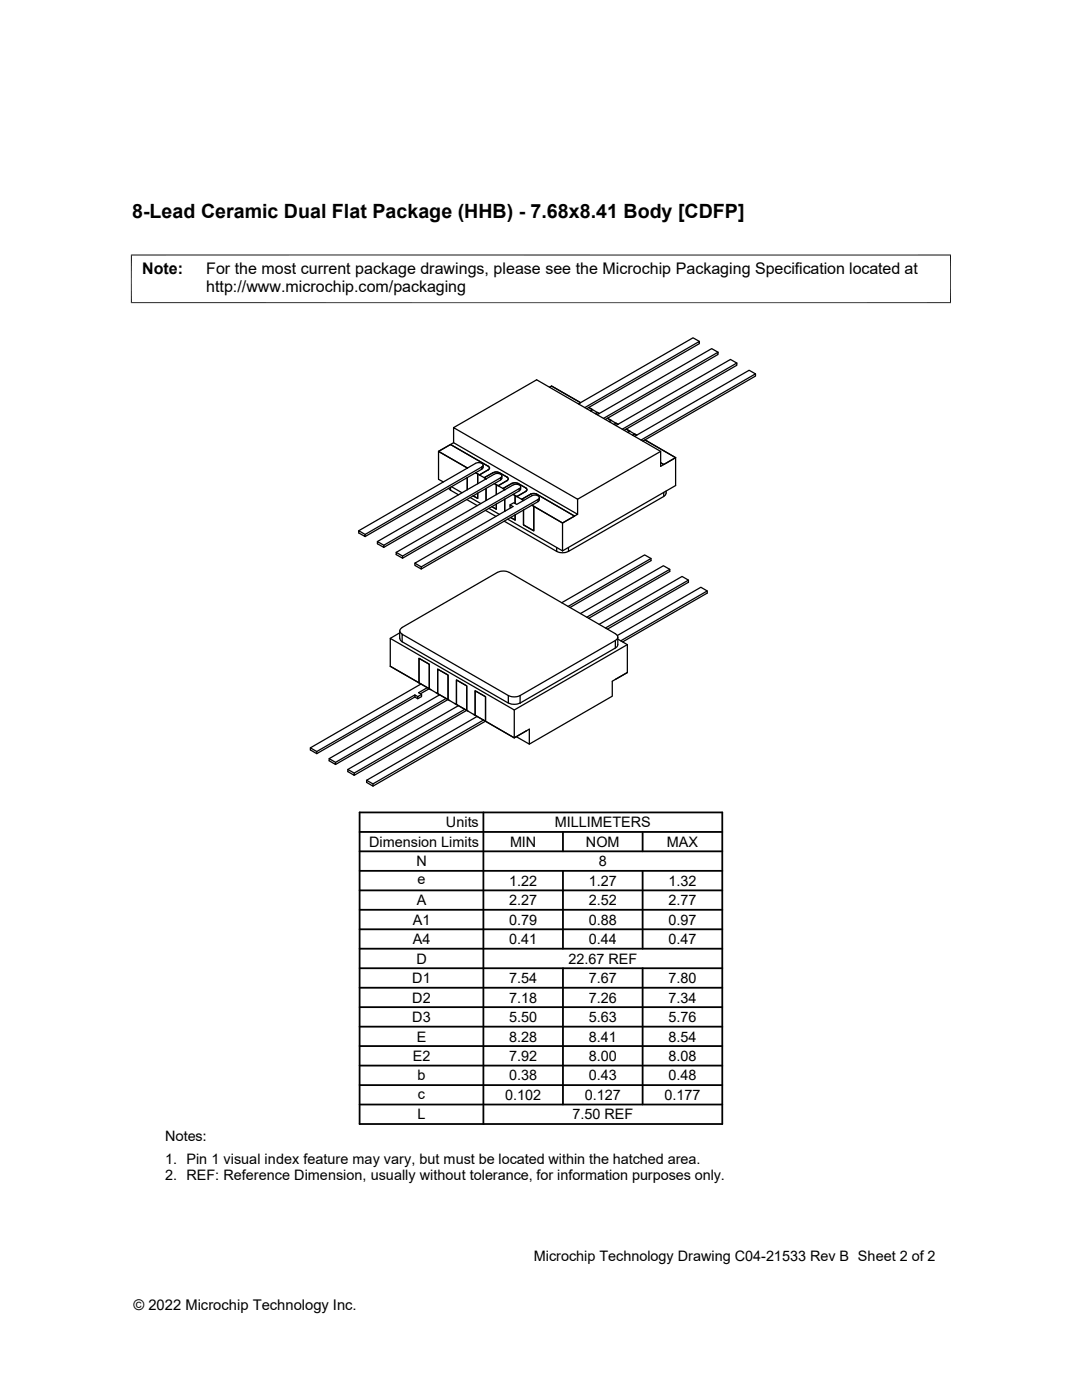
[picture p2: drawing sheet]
<svg xmlns="http://www.w3.org/2000/svg" width="216mm" height="279mm" viewBox="0 0 216 279" stroke-linecap="round" stroke-linejoin="round" font-family="sans-serif">
<g fill="none" stroke="#000" stroke-width=".25">
<path d="M109.7 77.3l.4-.3 5.7 3.3-5.7-3.3zM139.6 68.1l-1.3-.7-22.9 13.2M143.3 70.3l-1.3-.7-22.8 13.2M147 72.5l-1.2-.8-22.9 13.2M150.7 74.6l-1.2-.7-22.9 13.2M87.5 90.1l2.4-1.4 7.6 4.4M89.5 97.5l.4 .3M89.9 88.7l.6-.4 24.8 14.3-.7 .4M89.9 97.2v.6M89.9 97.8l1.6 .9M90.1 97.1l2.1 1.2M90.5 85.3l16.6-9.5 24.7 14.3v3l.6-.4"/>
<path d="M90.5 88.3v-3l24.8 14.3M93.1 99.7l2.1 1.2M93.2 93.4l-5.7-3.3v5.6l1 .5M93.2 93.4h.1M93.2 95.3v2.4M93.8 99.3l2.1 1.2M94.4 99l.9 .5v-1.1v1.1zM96.1 93.2l.3-.3a.92 .92 0 0 0-1.5-.4l-23.3 13.4M96.1 93.2v.4l-23.2 13.5M96.1 93.2l-23.2 13.5v.4l-1.3-.7v-.5l1.3 .8M96.4 93.3l-.3 .3M96.4 92.8v.5"/>
<path d="M97 95.5v.1M97 97.5v2.4M97.5 93.1l.2 .3-.2 .3-1.8 1.1-.8-.5 .4 .3v1.9v-1.9l1.7 .9M97.5 93.1l-7.6-4.4-2.4 1.4 5.7 3.3M98.4 94.3l.4-.1 .8 .1 1.8 1.1v.3l-.2 .2M98.4 94.3l-1.8 1M98.4 94.3l-1.8 1 .4 .2M99.9 95.4l.2-.3a.92 .92 0 0 0-1.5-.5l-23.3 13.5M99.9 95.4v.4l-23.3 13.4M99.9 95.4l-23.3 13.4v.4l-1.3-.7v-.4l1.3 .7M100.1 95v.5l-.2 .3M100.7 97.7l-.3-.2 1.8-1 .4-.1 .7 .1 1.6 .9 .3 .3-.3 .4-1.8 1-.7-.4 .4 .2v1.6v-1.6l1.7 1"/>
<path d="M100.7 97.7h.1M100.7 99.6v2.4M101.2 95.9l-1.8 1M101.2 95.9l-1.8 1-.8-.4 .4 .2v2v-2l1.7 1M103.6 97.5v.5l-23.3 13.4M103.6 97.5l-23.3 13.5v.4l-1.2-.7v-.5l1.2 .8M103.6 97.5l.3-.3a.92 .92 0 0 0-1.5-.4l-23.3 13.4M103.9 97.2v.5l-.3 .2M104.5 99.9h.1M104.5 99.9l-.4-.2 1.8-1.1 .4-.1 .7 .1 7.6 4.4-2.4 1.4M107.4 99.7l.2-.3a.92 .92 0 0 0-1.5-.4l-3 1.7-.6-.4-.7 .5M107.4 99.7v.4l-23.3 13.5v-.5"/>
<path d="M107.4 99.7l-23.3 13.4M107.6 99.3v.5l-.2 .3M115.3 99.6v3M115.8 80.3v.1M116.7 81.3l22.9-13.2v.5l-22.5 13M117.5 81.3l.7 .4zM118.2 81.7l1.3 .8M118.2 81.7l-.4 .3M119.2 82.3l-.4 .3 .4-.3 .4 .2M119.5 82.5h.1M120.4 83.5l22.9-13.2v.4l-22.5 13M122 83.9l-.5 .2 .5-.2-.8-.4 2.1 1.2-.4-.2-.4 .2"/>
<path d="M124.2 85.7l22.8-13.2v.4l-22.5 13M125.3 86.3l.4-.2-.8-.5 2.1 1.2-.3-.2-.4 .3M127.9 87.8l22.8-13.2v.5l-22.4 12.9M129.1 88l-.4-.2 6.1 3.5M131.8 90.1l-16.5 9.5M132.4 98.3v.8l-19 10.9v-.7M132.9 98.4l-.1 .4-.4 .3M132.9 98v.4M134.8 91.3l-2.4 1.4-.6-.3M134.8 91.3v5.6l-22.6 13M82.8 112.4v.4l1.3 .8M96.9 101.9l2.1 1.2"/>
<path d="M97.6 101.5l2.1 1.2M99 100.6v1l-.9-.5M100.6 104l10.5 6M101.3 103.6l10.9 6.3M101.9 103.3l.9 .5v-1.1v1.1zM102 101.3l-.2-.1v-.4l.6 .3-19.6 11.3 1.3 .7M104.5 101.8v3l2 1.1v-4.9l-.4-.2 6.1 3.6-5.7-3.4v4.9l-2-1.1zM111.1 110a2.6 2.6 0 0 0 2.3 0M111.1 109.3v.7M112.2 104.4v5.5M129.9 111.5l-16.6 9.5M133.6 113.6l-16.5 9.6"/>
<path d="M137.4 115.8l-16.6 9.5M141.1 117.9l-17.2 10M79.8 125.9v1.6l.5 .6M79.8 126.3l-1.9 1.1M80.2 126.6l21.2 12.2v1.5l-21.2-12.2zM80.3 126.6a.71 .71 0 0 1-.5-.7 .71 .71 0 0 1 .5-.7l19-11a2.65 2.65 0 0 1 2.3 0l21.2 12.3a.71 .71 0 0 1 .5 .6 .71 .71 0 0 1-.5 .7M82.8 138.7l-19.6 11.3M83.6 131.4l2.1 1.2v4.9l-2.1-1.2zM83.6 136.3v-4.9l2.1 1.2v4.9M84 136.5l-22.1 12.7v.5l1.3 .7 19.6-11.3M84.1 138.6l-.7 .4v.4l-.6-.3v-.4l.6 .3M85.3 137.2l-1.8 1 .6 .4v.4l-.7 .4"/>
<path d="M85.6 137.5l-1.7 1M85.7 137.5l1.6 .9v-4.9l2.1 1.2v4.9M86 137.7l-8.1-4.7v-5.6l24.7 14.3v5.6l-5.7-3.4M87 138.2l2.7 1.6M87.3 133.5l2.1 1.2v4.9l-2.1-1.2zM87.7 138.7l-22 12.7v.4l1.3 .8v-.5l22-12.7M89.4 139.6l-22.4 13M89.4 139.6l1.7 1v-4.9l2 1.2v4.9M91.1 135.7l2 1.2v4.9l-2-1.2zM94.8 137.9l2.1 1.1v4.9l-2.1-1.2zM101.5 138.8a2.6 2.6 0 0 0 2.3 0M112.1 120.3l16.5-9.6 1.3 .8v.4l-16.2 9.3"/>
<path d="M115.8 122.4l16.6-9.5 1.2 .7v.4l-16.1 9.4M119.5 124.6l16.6-9.6 1.3 .8v.4l-16.2 9.4M122.8 127.8l-19 11M122.8 127.8v1.5l-19 11v-1.5M123.2 126.8l16.6-9.6 1.3 .7v.5l-16.9 9.7M123.3 127.1v1.7l-.5 .5M123.3 127.6l1.9 1.1v5.5l-3 1.8v2.9l-16.6 9.6M125.2 128.7l-22.6 13M61.9 149.2l1.3 .8v.4M65.7 151.4l1.3 .7M69.4 153.6l1.3 .7M73.2 155.7l1.2 .7"/>
<path d="M90.7 140.4l2.8 1.6M91.5 140.8l-22.1 12.8v.4l1.3 .7v-.4l22-12.7M93.1 141.8l-22.4 12.9M93.1 141.8l1.7 .9v-4.8l2.1 1.1v4.9M94.5 142.6l8.1 4.7 2.4-1.4M95.2 143l-22 12.7v.4l1.2 .8v-.5l22.1-12.7M96.9 143.9l-22.5 13M101.5 140.3a2.6 2.6 0 0 0 2.3 0M105 145.9l-2.4 1.4M105 145.9l.6-.4v3l-2.6-1.5"/>
</g>
<path d="M26.1 50.9h163.7M26.2 50.8v9.7M189.7 50.8v9.7M26.1 60.4h163.7" fill="none" stroke="#000" stroke-width=".2"/>
<g fill="none" stroke="#000" stroke-width=".36">
<path d="M71.8 177.7h72.3M71.8 173.8h72.3M71.8 169.9h72.3M71.8 166h72.3M71.8 162.1h72.3v62.2h-72.3zM96.5 162.1v62.2M112.3 166v3.9M112.3 173.8v15.5M128.2 166v3.9M128.2 173.8v15.5M71.8 181.6h72.3M71.8 189.3h72.3"/>
<path d="M71.8 185.5h72.3M71.8 197.1h72.3M71.8 193.2h72.3M112.3 193.2v27.2M128.2 193.2v27.2M71.8 216.6h72.3M71.8 208.8h72.3M71.8 212.7h72.3M71.8 201h72.3M71.8 204.9h72.3M71.8 220.4h72.3"/>
</g>
<text font-size="3.9" x="26.4" y="43.5">8-Lead Ceramic Dual Flat Package (HHB) - 7.68x8.41 Body [CDFP]</text>
<g font-size="3.2">
<text x="28.4" y="54.7">Note:</text>
<text x="41.1" y="58.3">http://www.microchip.com/packaging</text>
<text x="41.1" y="54.7">For the most current package drawings, please see the Microchip Packaging Specification located at</text>
</g>
<g font-size="2.9">
<text x="89" y="165.1">Units</text>
<text x="110.7" y="165.1">MILLIMETERS</text>
<text x="73.7" y="169">Dimension Limits</text>
<text x="83.1" y="172.9">N</text>
<text x="101.8" y="169">MIN</text>
<text x="116.9" y="169">NOM</text>
<text x="119.5" y="172.9">8</text>
<text x="133.1" y="169">MAX</text>
<text x="83.3" y="176.5">e</text>
<text x="101.6" y="176.8">1.22</text>
<text x="117.5" y="176.8">1.27</text>
<text x="133.4" y="176.8">1.32</text>
<text x="82.4" y="184.6">A1</text>
<text x="83.1" y="180.7">A</text>
<text x="101.6" y="180.7">2.27</text>
<text x="101.6" y="184.6">0.79</text>
<text x="117.5" y="180.7">2.52</text>
<text x="117.5" y="184.6">0.88</text>
<text x="133.4" y="180.7">2.77</text>
<text x="133.4" y="184.6">0.97</text>
<text x="82.4" y="188.4">A4</text>
<text x="101.6" y="188.4">0.41</text>
<text x="117.5" y="188.4">0.44</text>
<text x="133.4" y="188.4">0.47</text>
<text x="82.3" y="196.2">D1</text>
<text x="83.1" y="192.3">D</text>
<text x="101.6" y="196.2">7.54</text>
<text x="113.4" y="192.3">22.67 REF</text>
<text x="117.5" y="196.2">7.67</text>
<text x="133.4" y="196.2">7.80</text>
<text x="82.3" y="200.1">D2</text>
<text x="82.3" y="204">D3</text>
<text x="101.6" y="204">5.50</text>
<text x="101.6" y="200.1">7.18</text>
<text x="117.5" y="200.1">7.26</text>
<text x="117.5" y="204">5.63</text>
<text x="133.4" y="204">5.76</text>
<text x="133.4" y="200.1">7.34</text>
<text x="83.1" y="207.9">E</text>
<text x="101.6" y="207.9">8.28</text>
<text x="117.5" y="207.9">8.41</text>
<text x="133.4" y="207.9">8.54</text>
<text x="82.4" y="211.8">E2</text>
<text x="83.3" y="215.6">b</text>
<text x="101.6" y="211.8">7.92</text>
<text x="101.6" y="215.6">0.38</text>
<text x="117.5" y="211.8">8.00</text>
<text x="117.5" y="215.6">0.43</text>
<text x="133.4" y="211.8">8.08</text>
<text x="133.4" y="215.6">0.48</text>
<text x="83.4" y="219.2">c</text>
<text x="100.8" y="219.5">0.102</text>
<text x="116.7" y="219.5">0.127</text>
<text x="132.6" y="219.5">0.177</text>
<text x="32.9" y="227.7">Notes:</text>
<text x="83.3" y="223.4">L</text>
<text x="114.2" y="223.4">7.50 REF</text>
<text x="32.9" y="232.3">1. Pin 1 visual index feature may vary, but must be located within the hatched area.</text>
<text x="32.9" y="235.6">2. REF: Reference Dimension, usually without tolerance, for information purposes only.</text>
<text x="106.5" y="251.7">Microchip Technology Drawing C04-21533 Rev B Sheet 2 of 2</text>
<text x="26.6" y="261.3">© 2022 Microchip Technology Inc.</text>
</g>
</svg>
